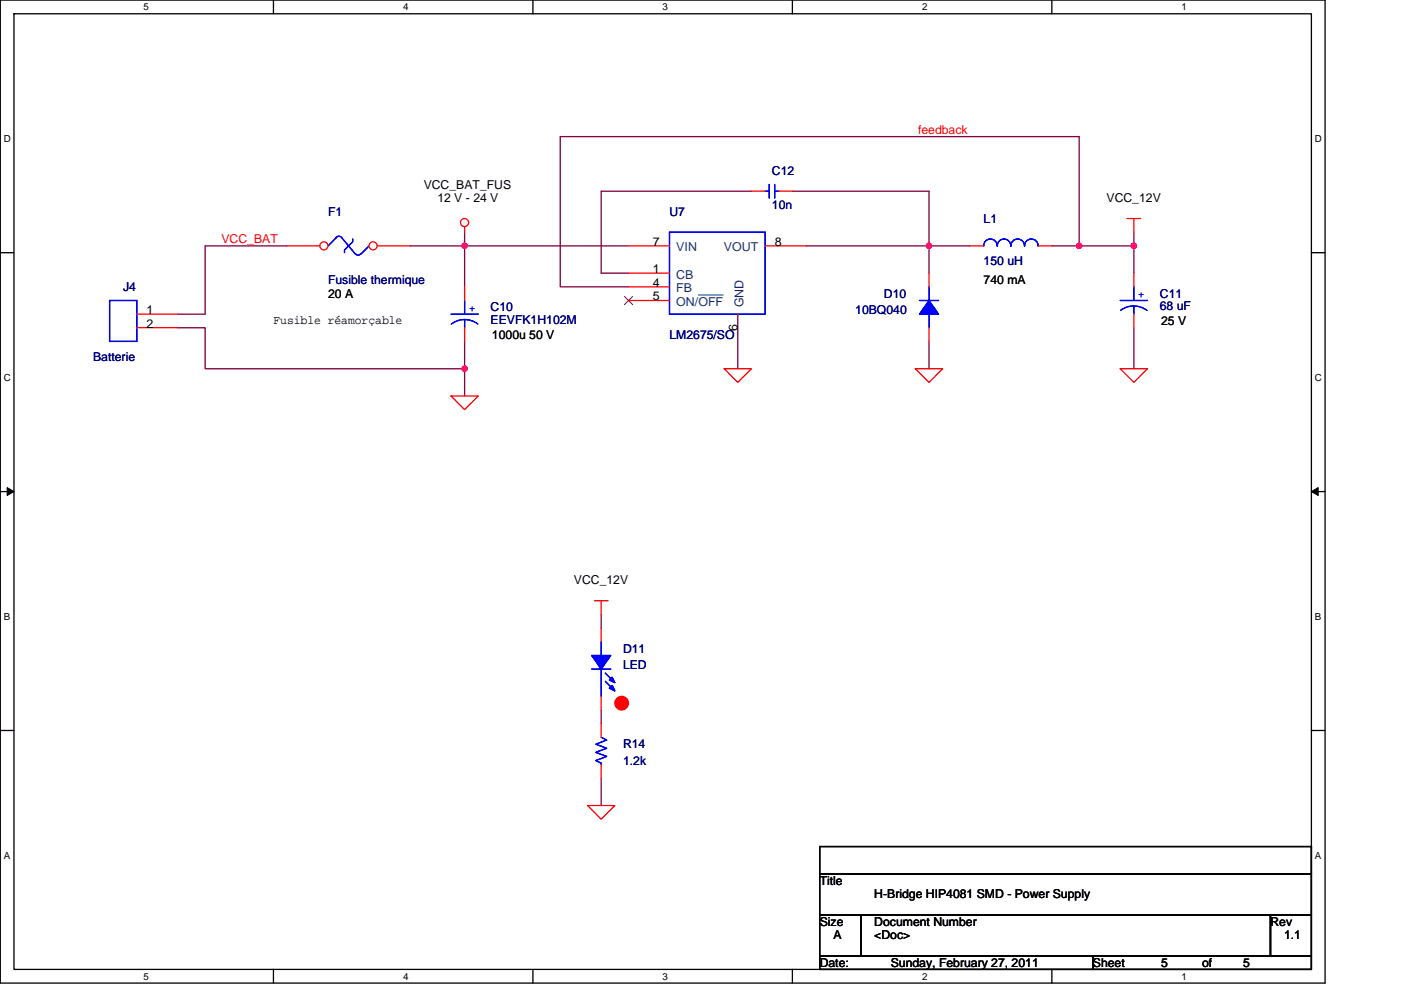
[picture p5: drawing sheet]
<svg xmlns="http://www.w3.org/2000/svg" width="297mm" height="210mm" viewBox="0 0 297 210" stroke-linecap="round" stroke-linejoin="round" font-family="sans-serif">
<path d="M.1 0h280.8v208.5h-280.8zM3 2.9h275v202.7h-275z" fill="none" stroke="#000" stroke-width=".28"/>
<g fill="#fff">
<path d="M30.5 .3h1.1v2.3h-1.1z"/>
<path d="M30.5 205.9h1.1v2.3h-1.1z"/>
</g>
<path d="M58 0v2.9M58 205.6v2.9" fill="none" stroke="#000" stroke-width=".28"/>
<g fill="#fff">
<path d="M85.5 .3h1.1v2.3h-1.1z"/>
<path d="M85.5 205.9h1.1v2.3h-1.1z"/>
</g>
<path d="M113 0v2.9M113 205.6v2.9" fill="none" stroke="#000" stroke-width=".28"/>
<g fill="#fff">
<path d="M140.5 .3h1.1v2.3h-1.1z"/>
<path d="M140.5 205.9h1.1v2.3h-1.1z"/>
</g>
<path d="M168 0v2.9M168 205.6v2.9" fill="none" stroke="#000" stroke-width=".28"/>
<g fill="#fff">
<path d="M195.5 .3h1.2v2.3h-1.2z"/>
<path d="M195.5 205.9h1.2v2.3h-1.2z"/>
</g>
<path d="M223 0v2.9M223 205.6v2.9" fill="none" stroke="#000" stroke-width=".28"/>
<g fill="#fff">
<path d="M250.5 .3h1.2v2.3h-1.2z"/>
<path d="M250.5 205.9h1.2v2.3h-1.2z"/>
<path d="M.8 28.3h1.5v2.3h-1.5z"/>
<path d="M278.8 28.3h1.5v2.3h-1.5z"/>
<path d="M.8 78.9h1.5v2.3h-1.5z"/>
<path d="M278.8 78.9h1.5v2.3h-1.5z"/>
</g>
<path d="M.1 53.6h2.9M278 53.6h2.9" fill="none" stroke="#000" stroke-width=".28"/>
<g fill="#fff">
<path d="M.8 129.6h1.4v2.3h-1.4z"/>
<path d="M278.8 129.6h1.4v2.3h-1.4z"/>
</g>
<path d="M.1 104.3h2.9M278 104.3h2.9" fill="none" stroke="#000" stroke-width=".28"/>
<path d="M1.5 103.4l1.5 .9-1.5 .8zM278 104.3l1.5-.9v1.7z" fill="#000" stroke="#000" stroke-width=".21"/>
<g fill="#fff">
<path d="M.8 180.3h1.4v2.3h-1.4z"/>
<path d="M278.8 180.3h1.4v2.3h-1.4z"/>
</g>
<path d="M.1 154.9h2.9M278 154.9h2.9M173.8 179.6h104.2v5.7h-104.2zM173.8 194h8.7v8.7h-8.7zM173.8 185.3h104.2v8.7h-104.2zM182.5 194h86.9v8.7h-86.9zM269.4 194h8.6v8.7h-8.6zM173.8 202.7h57.9v2.9h-57.9zM231.7 202.7h46.3v2.9h-46.3z" fill="none" stroke="#000" stroke-width=".28"/>
<g fill="none" stroke="#800040" stroke-width=".28">
<path d="M60.9 52.2h-17.4v14.4h-5.8M86.9 52.2h11.6v8.6M98.5 49.3v2.9h34.8M159.3 40.6h-31.8v17.3h5.8M168 40.6h29v11.6M170.9 52.2h26.1M197 52.2v5.7M197 52.2h8.7M223 52.2h5.8M228.8 52.2v-23.2h-110v31.8h14.5M228.8 52.2h11.6M240.4 52.2v5.7"/>
<path d="M240.4 49.3v2.9M37.7 69.5h5.8v8.7h55M98.5 72.4v11.6M156.4 66.6v11.6M197 72.4v5.8M240.4 69.5v8.7M127.5 130.3v2.9M127.5 150.6v2.9M127.5 165.1v5.8"/>
</g>
<g fill="#f0f" stroke="#f0f" stroke-width=".28">
<circle cx="98.5" cy="52.1" r=".57"/>
<circle cx="240.4" cy="52.1" r=".57"/>
<circle cx="228.8" cy="52.1" r=".57"/>
<circle cx="98.5" cy="78.2" r=".57"/>
<circle cx="197" cy="52.1" r=".57"/>
</g>
<g fill="none" stroke="#f00" stroke-width=".28">
<path d="M98.5 48.1v1.2M133.3 57.9h8.6M133.3 52.2h8.6M159.3 40.6h2.9M162.2 52.2h8.7M165.1 40.6h2.9M197 57.9v2.9M238.9 46.4h2.9M240.4 46.4v2.9M98.5 60.8v2.9M98.5 69.5v2.9M133.3 60.8h8.6"/>
<path d="M133.3 63.7h8.6M153.5 78.2h5.8l-2.9 2.9zM156.4 66.6h.1M194.1 78.2h5.8l-2.9 2.9zM197 69.5v2.9M237.5 78.2h5.8l-2.9 2.9zM95.6 84h5.8l-2.9 2.9zM126 127.4h2.9M127.5 127.4v2.9M127.5 133.2v2.9M127.5 147.7v2.9M127.5 153.5v2.9"/>
<path d="M124.6 170.9h5.8l-2.9 2.9zM127.5 162.2v2.9"/>
<circle cx="98.5" cy="47.2" r=".86"/>
</g>
<circle cx="131.8" cy="149.1" r="1.44" fill="#f00" stroke="#f00" stroke-width=".28"/>
<g fill="none" stroke="#00f" stroke-width=".28">
<path d="M163.1 39.1v2.9M164.3 39.1v2.9M71.3 50.4l-1.7 1.8M72.5 50.4l2.9 3.5M72.5 50.4l-.6-.3-.7 .3M74.8 50.7v.6l-1.8 1.7v.6M76.4 53.8a.55 .55 0 0 1-.5 .3 .55 .55 0 0 1-.5-.3M78.2 52.2l-1.7 1.7M141.9 49.3h20.3v17.3h-20.3zM162.2 40.6h.9M164.3 40.6h.8M95.6 66.6h5.8"/>
<path d="M95.7 68.7l1.3-.7 1.5-.2 1.5 .2 1.3 .7M98.5 67.8v1.7M98.5 63.7v2.9M194.9 63.7h4.1M197 66.6v2.9M197 60.8v2.9M127.5 136.1v2.9M125.5 141.9h4M127.5 141.9v5.8M127.5 156.4l1.1 .6-2.3 .8 2.3 .9-2.3 .9 2.3 .8-2.3 .9 1.2 .6v.3M128.3 142.8l1.8 1.7M128.3 144.5l1.8 1.8"/>
</g>
<g fill="#00f" stroke="#00f" stroke-width=".28">
<path d="M197 63.7l2 2.9h-4.1z" fill-rule="evenodd"/>
<path d="M197 63.7l2 2.9h-4.1z" fill-rule="evenodd"/>
<path d="M125.5 139h4l-2 2.9z" fill-rule="evenodd"/>
<path d="M129.2 146l.6-.6 .6 1.1z" fill-rule="evenodd"/>
<path d="M129.8 143.6l.6 1.2-1.2-.6z" fill-rule="evenodd"/>
<path d="M125.5 139h4l-2 2.9z" fill-rule="evenodd"/>
<path d="M129.2 146l.6-.6 .6 1.1z" fill-rule="evenodd"/>
<path d="M129.8 143.6l.6 1.2-1.2-.6z" fill-rule="evenodd"/>
</g>
<path d="M132.4 62.9l1.8 1.7M134.1 62.9l-1.7 1.7" fill="none" stroke="#804000" stroke-width=".21"/>
<path d="M148.1 62.6h5.2" fill="none" stroke="#004080" stroke-width=".21"/>
<circle cx="68.7" cy="52.1" r=".86" fill="#fff" stroke="#f00" stroke-width=".28"/>
<path d="M60.9 52.2h6.9" fill="none" stroke="#f00" stroke-width=".28"/>
<circle cx="79.1" cy="52.1" r=".86" fill="#fff" stroke="#f00" stroke-width=".28"/>
<path d="M80 52.2h6.9M205.7 52.2h2.9M220.1 52.2h2.9M240.4 57.9v2.9M29 66.6h8.7M29 69.5h8.7M240.4 66.6v2.9" fill="none" stroke="#f00" stroke-width=".28"/>
<path d="M208.6 52.1a1.42 1.42 0 0 1 1.4-1.4 1.44 1.44 0 0 1 1.4 1.4h.1a1.43 1.43 0 0 1 1.4-1.4 1.43 1.43 0 0 1 1.4 1.4M214.3 52.1a1.43 1.43 0 0 1 1.5-1.4 1.44 1.44 0 0 1 1.4 1.4 1.43 1.43 0 0 1 1.5-1.4 1.44 1.44 0 0 1 1.4 1.4M23.2 63.7h5.8v8.7h-5.8zM237.5 63.7h5.8M237.6 65.8l1.3-.7 1.5-.2 1.5 .2 1.3 .7M240.4 64.9v1.7M240.4 60.8v2.9" fill="none" stroke="#00f" stroke-width=".28"/>
<g fill="#f0f" stroke="#f0f" stroke-width=".28">
<circle cx="98.5" cy="52.1" r=".57"/>
<circle cx="240.4" cy="52.1" r=".57"/>
<circle cx="228.8" cy="52.1" r=".57"/>
<circle cx="98.5" cy="78.2" r=".57"/>
<circle cx="197" cy="52.1" r=".57"/>
</g>
<g font-size="2.6" fill="#f00">
<text x="194.6" y="28.4">feedback</text>
<text x="47" y="51.6">VCC_BAT</text>
</g>
<g font-size="2.6">
<text x="89.8" y="40">VCC_BAT_FUS</text>
<text x="92.7" y="42.9">12 V - 24 V</text>
<text x="234.6" y="42.9">VCC_12V</text>
<text x="138.4" y="52.1">7</text>
<text x="164.2" y="52.1">8</text>
<text x="138.4" y="57.9">1</text>
<text x="69.6" y="63.2">20 A</text>
<text x="138.4" y="60.8">4</text>
<text x="138.4" y="63.7">5</text>
<text x="208.6" y="60.3">740 mA</text>
<text x="31" y="66.6">1</text>
<text x="31" y="69.5">2</text>
<text x="58" y="68.7">Fusible réamorçable</text>
<text x="104.3" y="71.8">1000u 50 V</text>
<text x="156.4" y="70.1" transform="rotate(-90 156.4 70.1)">6</text>
<text x="246.2" y="69">25 V</text>
<text x="121.7" y="124">VCC_12V</text>
<text x="173.8" y="187.7">Title</text>
<text x="185.4" y="190.6">H-Bridge HIP4081 SMD - Power Supply</text>
<text x="173.8" y="196.4">Size</text>
<text x="185.4" y="196.4">Document Number</text>
<text x="269.4" y="196.4">Rev</text>
<text x="176.7" y="199.3">A</text>
<text x="185.4" y="199.3">&lt;Doc&gt;</text>
<text x="272.2" y="199.3">1.1</text>
<text x="173.8" y="205">Date:</text>
<text x="188.9" y="205">Sunday, February 27, 2011</text>
<text x="231.7" y="205">Sheet</text>
<text x="246.2" y="205">5</text>
<text x="254.9" y="205">of</text>
<text x="263.6" y="205">5</text>
</g>
<g font-size="2.6" fill="#000080">
<text x="163.7" y="37.1">C12</text>
<text x="69.6" y="45.8">F1</text>
<text x="141.9" y="45.8">U7</text>
<text x="163.7" y="44.3">10n</text>
<text x="208.6" y="47.2">L1</text>
<text x="208.6" y="56.2">150 uH</text>
<text x="26.1" y="61.7">J4</text>
<text x="69.6" y="60.3">Fusible thermique</text>
<text x="187.4" y="63.2">D10</text>
<text x="245.9" y="63.2">C11</text>
<text x="245.9" y="65.8">68 uF</text>
<text x="104" y="66.1">C10</text>
<text x="104" y="68.7">EEVFK1H102M</text>
<text x="141.9" y="71.8">LM2675/SO</text>
<text x="181.3" y="66.6">10BQ040</text>
<text x="19.7" y="76.5">Batterie</text>
<text x="132.1" y="138.5">D11</text>
<text x="132.1" y="141.9">LED</text>
<text x="132.1" y="158.7">R14</text>
<text x="132.1" y="162.2">1.2k</text>
</g>
<g font-size="2.6" fill="#004080">
<text x="143.4" y="53.3">VIN</text>
<text x="153.5" y="53.3">VOUT</text>
<text x="143.4" y="59.1">CB</text>
<text x="143.4" y="62">FB</text>
<text x="143.4" y="64.9">ON/OFF</text>
<text x="157.6" y="65.2" transform="rotate(-90 157.6 65.2)">GND</text>
</g>
<g font-size="2.6" fill="#00f">
<text x="241.3" y="63.2">+</text>
<text x="99.4" y="66.1">+</text>
</g>
<g font-size="2.1">
<text x="30.5" y="2.2">5</text>
<text x="85.5" y="2.2">4</text>
<text x="140.5" y="2.2">3</text>
<text x="195.5" y="2.2">2</text>
<text x="250.5" y="2.2">1</text>
<text x=".8" y="30.1">D</text>
<text x="278.8" y="30.1">D</text>
<text x=".8" y="80.8">C</text>
<text x="278.8" y="80.8">C</text>
<text x=".8" y="131.4">B</text>
<text x="278.8" y="131.4">B</text>
<text x=".8" y="182.1">A</text>
<text x="278.8" y="182.1">A</text>
<text x="30.5" y="207.8">5</text>
<text x="85.5" y="207.8">4</text>
<text x="140.5" y="207.8">3</text>
<text x="195.5" y="207.8">2</text>
<text x="250.5" y="207.8">1</text>
</g>
</svg>
